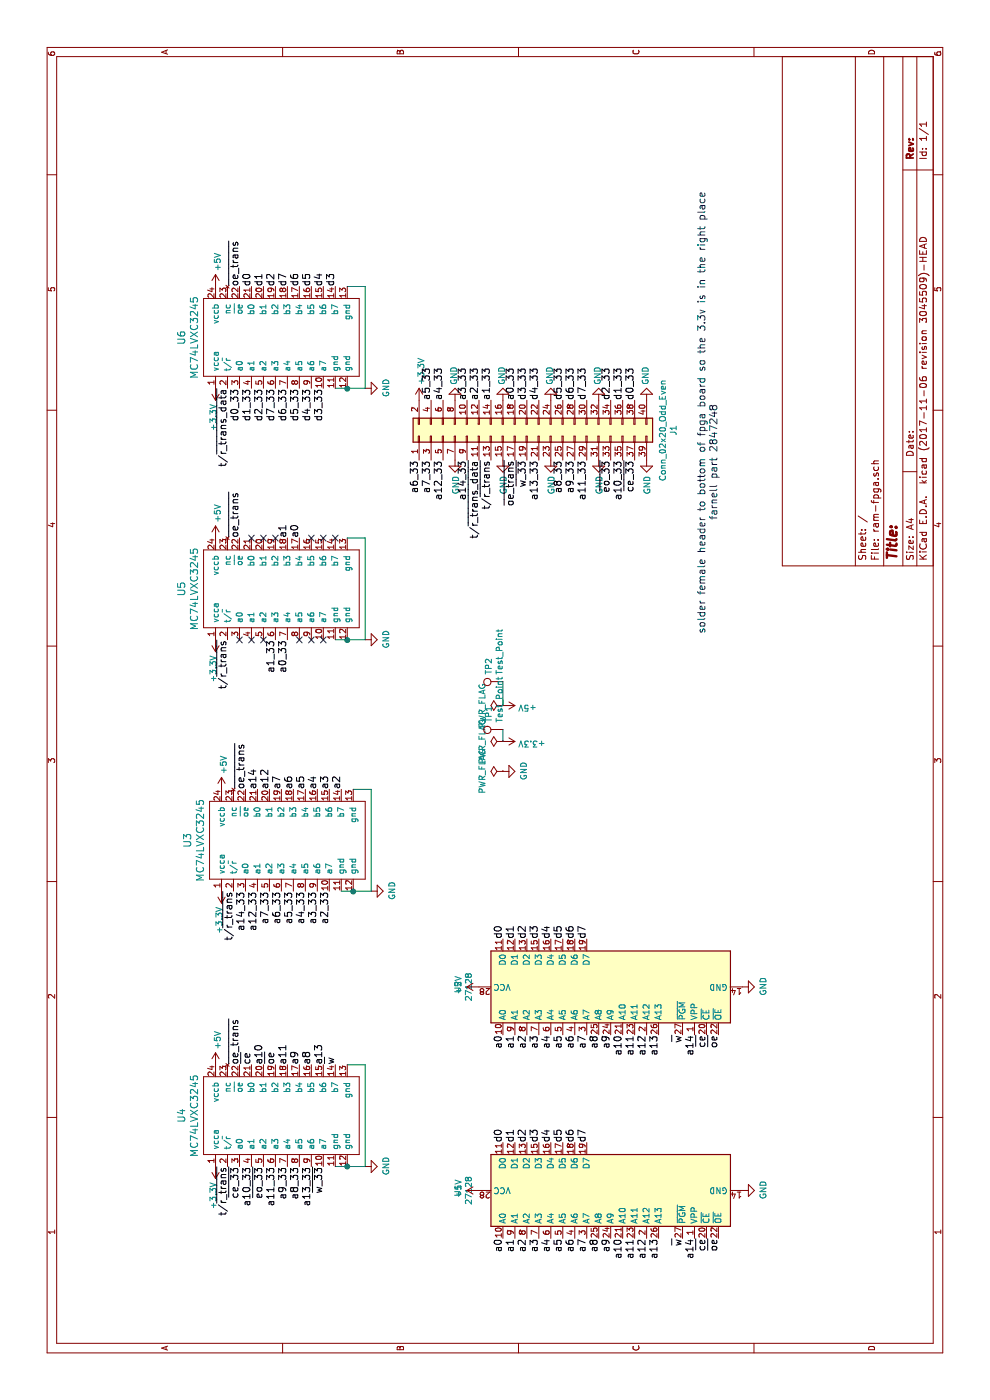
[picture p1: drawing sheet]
EESchema Schematic File Version 3
LIBS:MCU_ST_STM32F0
LIBS:Switch
LIBS:Sensor_Voltage
LIBS:DSP_Microchip_DSPIC33
LIBS:RF_Amplifier
LIBS:FPGA_Microsemi
LIBS:MCU_Microchip_PIC24
LIBS:Relay_SolidState
LIBS:Display_Graphic
LIBS:MCU_ST_STM32F7
LIBS:Oscillator
LIBS:MCU_NXP_S08
LIBS:MCU_NXP_MCore
LIBS:power
LIBS:MCU_Microchip_PIC18
LIBS:MCU_ST_STM32F3
LIBS:RF_Switch
LIBS:RF_ZigBee
LIBS:FPGA_Xilinx_Virtex6
LIBS:Analog_DAC
LIBS:Amplifier_Current
LIBS:Sensor_Current
LIBS:FPGA_Xilinx_Spartan6
LIBS:Analog_ADC
LIBS:Logic_Programmable
LIBS:Timer_RTC
LIBS:Potentiometer_Digital
LIBS:Diode
LIBS:Driver_FET
LIBS:DSP_Motorola
LIBS:Valve
LIBS:Interface_Telecom
LIBS:MCU_Microchip_AVR
LIBS:MCU_NXP_LPC
LIBS:pspice
LIBS:Isolator_Analog
LIBS:Device
LIBS:MCU_Microchip_SAML
LIBS:Sensor_Temperature
LIBS:Interface_CurrentLoop
LIBS:Connector_Generic
LIBS:CPLD_Altera
LIBS:74xx_IEEE
LIBS:Transformer
LIBS:MCU_NXP_HCS12
LIBS:Analog_Switch
LIBS:Interface_CAN_LIN
LIBS:Connector_Generic_Shielded
LIBS:MCU_Microchip_8051
LIBS:Interface_Ethernet
LIBS:MCU_ST_STM8
LIBS:MCU_Microchip_ATmega
LIBS:Audio
LIBS:RF
LIBS:Transistor_FET
LIBS:Amplifier_Instrumentation
LIBS:Amplifier_Video
LIBS:Sensor_Gas
LIBS:Memory_ROM
LIBS:FPGA_Xilinx_Virtex7
LIBS:MCU_ST_STM32L4+
LIBS:Driver_Motor
LIBS:MCU_AnalogDevices
LIBS:FPGA_Xilinx_Kintex7
LIBS:MCU_Microchip_PIC12
LIBS:CPU
LIBS:MCU_NXP_Kinetis
LIBS:Memory_EEPROM
LIBS:Transistor_Array
LIBS:Video
LIBS:MCU_ST_STM32F4
LIBS:Transistor_BJT
LIBS:Regulator_Current
LIBS:MCU_ST_STM32F2
LIBS:Motor
LIBS:Regulator_Switching
LIBS:Connector
LIBS:FPGA_Xilinx
LIBS:CPU_NXP_68000
LIBS:Driver_Relay
LIBS:4xxx_IEEE
LIBS:Power_Protection
LIBS:Sensor_Optical
LIBS:MCU_Microchip_ATtiny
LIBS:Sensor_Motion
LIBS:MCU_ST_STM32H7
LIBS:RF_AM_FM
LIBS:Interface
LIBS:Converter_DCDC
LIBS:MCU_Microchip_SAME
LIBS:Interface_LineDriver
LIBS:Amplifier_Difference
LIBS:Sensor_Proximity
LIBS:Amplifier_Operational
LIBS:MCU_ST_STM32F1
LIBS:Timer_PLL
LIBS:Isolator
LIBS:MCU_ST_STM32L1
LIBS:MCU_Espressif
LIBS:MCU_Intel
LIBS:RF_Bluetooth
LIBS:CPLD_Xilinx
LIBS:MCU_Cypress
LIBS:Converter_ACDC
LIBS:Regulator_Controller
LIBS:Driver_LED
LIBS:FPGA_Xilinx_Artix7
LIBS:Diode_Bridge
LIBS:MCU_NXP_MAC7100
LIBS:Filter
LIBS:Interface_Expansion
LIBS:RF_Mixer
LIBS:Sensor_Audio
LIBS:Interface_UART
LIBS:MCU_ST_STM32L0
LIBS:Analog
LIBS:Sensor_Magnetic
LIBS:Relay
LIBS:Display_Character
LIBS:Comparator
LIBS:Diode_Laser
LIBS:DSP_Freescale
LIBS:Memory_Flash
LIBS:DSP_Texas
LIBS:Memory_EPROM
LIBS:MCU_ST_STM32L4
LIBS:Amplifier_Buffer
LIBS:Timer
LIBS:MCU_Nordic
LIBS:MCU_NXP_ColdFire
LIBS:Regulator_SwitchedCapacitor
LIBS:74xGxx
LIBS:Reference_Current
LIBS:CPU_NXP_6800
LIBS:MCU_Texas_MSP430
LIBS:MCU_Microchip_PIC32
LIBS:RF_GPS
LIBS:MCU_Microchip_PIC16
LIBS:MCU_SiFive
LIBS:Logic_LevelTranslator
LIBS:Driver_Display
LIBS:Interface_Optical
LIBS:MCU_NXP_HC12
LIBS:MCU_SiliconLabs
LIBS:Power_Management
LIBS:Memory_UniqueID
LIBS:4xxx
LIBS:74xx
LIBS:MCU_Texas
LIBS:Amplifier_Audio
LIBS:Memory_Controller
LIBS:GPU
LIBS:Transistor_IGBT
LIBS:MCU_Microchip_PIC10
LIBS:Interface_USB
LIBS:FPGA_Xilinx_Virtex5
LIBS:Jumper
LIBS:CPU_PowerPC
LIBS:Sensor_Humidity
LIBS:Interface_HID
LIBS:MCU_Module
LIBS:Memory_NVRAM
LIBS:Memory_RAM
LIBS:Sensor
LIBS:RF_Module
LIBS:Mechanical
LIBS:MCU_Parallax
LIBS:Graphic
LIBS:RF_WiFi
LIBS:Reference_Voltage
LIBS:Battery_Management
LIBS:RF_RFID
LIBS:Regulator_Linear
LIBS:LED
LIBS:Connector_Generic_MountingPin
LIBS:MCU_NXP_HC11
LIBS:Sensor_Pressure
LIBS:Triac_Thyristor
LIBS:Power_Supervisor
LIBS:Sensor_Touch
LIBS:mc74lvxc3245
LIBS:ram-fpga-cache
EELAYER 26 0
EELAYER END
$Descr A4 11693 8268
encoding utf-8
Sheet 1 1
Title ""
Date ""
Rev ""
Comp ""
Comment1 ""
Comment2 ""
Comment3 ""
Comment4 ""
$EndDescr
$Comp
L 27128 U1
U 1 1
P 1750 5100
F 0 "U1" H 1750 6378 50  0000 C CNN
F 1 "27128" H 1750 6287 50  0000 C CNN
F 2 "Package_DIP:DIP-28_W15.24mm" H 1750 5100 50  0001 C CNN
F 3 "http://eeshop.unl.edu/pdf/27128.pdf" H 1750 5100 50  0001 C CNN
	1    1750 5100
	1    0    0    -1  
$EndComp
$Comp
L 27128 U2
U 1 1
P 3450 5100
F 0 "U2" H 3450 6378 50  0000 C CNN
F 1 "27128" H 3450 6287 50  0000 C CNN
F 2 "Package_DIP:DIP-28_W15.24mm" H 3450 5100 50  0001 C CNN
F 3 "http://eeshop.unl.edu/pdf/27128.pdf" H 3450 5100 50  0001 C CNN
	1    3450 5100
	1    0    0    -1  
$EndComp
$Comp
L Conn_02x20_Odd_Even J1
U 1 1
P 8050 4400
F 0 "J1" H 8100 3175 50  0000 C CNN
F 1 "Conn_02x20_Odd_Even" H 8100 3266 50  0000 C CNN
F 2 "Connector_PinHeader_2.54mm:PinHeader_2x20_P2.54mm_Vertical_SMD" H 8050 4400 50  0001 C CNN
F 3 "~" H 8050 4400 50  0001 C CNN
F 4 "Value" H 8050 4400 60  0001 C CNN "supplier"
F 5 "Value" H 8050 4400 60  0001 C CNN "supplier PN"
F 6 "Value" H 8050 4400 60  0001 C CNN "MOQ"
F 7 "Value" H 8050 4400 60  0001 C CNN "leadtime"
	1    8050 4400
	1    0    0    -1  
$EndComp
Text Label 1350 5100 2    60   ~ 0
a9
Text Label 1350 5200 2    60   ~ 0
a10
Text Label 1350 5300 2    60   ~ 0
a11
Text Label 1350 5400 2    60   ~ 0
a12
Text Label 1350 5500 2    60   ~ 0
a13
Text Label 1350 5700 2    60   ~ 0
~w
Text Label 1350 5800 2    60   ~ 0
a14
Text Label 1350 5900 2    60   ~ 0
~ce
Text Label 1350 6000 2    60   ~ 0
~oe
Text Label 3850 4200 0    60   ~ 0
d0
Text Label 3850 4300 0    60   ~ 0
d1
Text Label 3850 4400 0    60   ~ 0
d2
Text Label 3850 4500 0    60   ~ 0
d3
Text Label 3850 4600 0    60   ~ 0
d4
Text Label 3850 4700 0    60   ~ 0
d5
Text Label 3850 4800 0    60   ~ 0
d6
Text Label 3850 4900 0    60   ~ 0
d7
$Comp
L GND #PWR01
U 1 1
P 1750 6200
F 0 "#PWR01" H 1750 5950 50  0001 C CNN
F 1 "GND" H 1755 6027 50  0000 C CNN
F 2 "" H 1750 6200 50  0001 C CNN
F 3 "" H 1750 6200 50  0001 C CNN
	1    1750 6200
	1    0    0    -1  
$EndComp
$Comp
L GND #PWR02
U 1 1
P 3450 6200
F 0 "#PWR02" H 3450 5950 50  0001 C CNN
F 1 "GND" H 3455 6027 50  0000 C CNN
F 2 "" H 3450 6200 50  0001 C CNN
F 3 "" H 3450 6200 50  0001 C CNN
	1    3450 6200
	1    0    0    -1  
$EndComp
Text Label 3050 4200 2    60   ~ 0
a0
Text Label 3050 4300 2    60   ~ 0
a1
Text Label 3050 4400 2    60   ~ 0
a2
Text Label 3050 4500 2    60   ~ 0
a3
Text Label 3050 4600 2    60   ~ 0
a4
Text Label 3050 4700 2    60   ~ 0
a5
Text Label 3050 4800 2    60   ~ 0
a6
Text Label 3050 4900 2    60   ~ 0
a7
Text Label 3050 5000 2    60   ~ 0
a8
Text Label 3050 5100 2    60   ~ 0
a9
Text Label 3050 5200 2    60   ~ 0
a10
Text Label 3050 5300 2    60   ~ 0
a11
Text Label 3050 5400 2    60   ~ 0
a12
Text Label 3050 5500 2    60   ~ 0
a13
Text Label 3050 5700 2    60   ~ 0
~w
Text Label 3050 5800 2    60   ~ 0
a14
Text Label 3050 5900 2    60   ~ 0
~ce
Text Label 3050 6000 2    60   ~ 0
~oe
Text Label 2150 4200 0    60   ~ 0
d0
Text Label 2150 4300 0    60   ~ 0
d1
Text Label 2150 4400 0    60   ~ 0
d2
Text Label 2150 4500 0    60   ~ 0
d3
Text Label 2150 4600 0    60   ~ 0
d4
Text Label 2150 4700 0    60   ~ 0
d5
Text Label 2150 4800 0    60   ~ 0
d6
Text Label 2150 4900 0    60   ~ 0
d7
$Comp
L +5V #PWR03
U 1 1
P 1750 4000
F 0 "#PWR03" H 1750 3850 50  0001 C CNN
F 1 "+5V" H 1765 4173 50  0000 C CNN
F 2 "" H 1750 4000 50  0001 C CNN
F 3 "" H 1750 4000 50  0001 C CNN
	1    1750 4000
	1    0    0    -1  
$EndComp
$Comp
L +5V #PWR04
U 1 1
P 3450 4000
F 0 "#PWR04" H 3450 3850 50  0001 C CNN
F 1 "+5V" H 3465 4173 50  0000 C CNN
F 2 "" H 3450 4000 50  0001 C CNN
F 3 "" H 3450 4000 50  0001 C CNN
	1    3450 4000
	1    0    0    -1  
$EndComp
$Comp
L MC74LVXC3245 U3
U 1 1
P 4650 2350
F 0 "U3" H 4675 3137 60  0000 C CNN
F 1 "MC74LVXC3245" H 4675 3031 60  0000 C CNN
F 2 "Package_SO:SOIC-24W_7.5x15.4mm_P1.27mm" H 5350 2100 60  0001 C CNN
F 3 "http://www.farnell.com/datasheets/1917345.pdf?_ga=2.48841381.208533312.1536141751-2043240940.1516888894&_gac=1.60878814.1532683767.CjwKCAjwhevaBRApEiwA7aT53zTVIy1Ri4nl7qGoZV30uJtjVZm712YCRH0pjFZDdC8St9fAwf9sMBoCBakQAvD_BwE" H 5350 2100 60  0001 C CNN
F 4 "2630416" H 4650 2350 60  0001 C CNN "farnell #"
F 5 "Value" H 4650 2350 60  0001 C CNN "supplier"
F 6 "Value" H 4650 2350 60  0001 C CNN "supplier PN"
F 7 "Value" H 4650 2350 60  0001 C CNN "MOQ"
F 8 "Value" H 4650 2350 60  0001 C CNN "leadtime"
	1    4650 2350
	1    0    0    -1  
$EndComp
$Comp
L MC74LVXC3245 U4
U 1 1
P 2350 2300
F 0 "U4" H 2375 3087 60  0000 C CNN
F 1 "MC74LVXC3245" H 2375 2981 60  0000 C CNN
F 2 "Package_SO:SOIC-24W_7.5x15.4mm_P1.27mm" H 3050 2050 60  0001 C CNN
F 3 "http://www.farnell.com/datasheets/1917345.pdf?_ga=2.48841381.208533312.1536141751-2043240940.1516888894&_gac=1.60878814.1532683767.CjwKCAjwhevaBRApEiwA7aT53zTVIy1Ri4nl7qGoZV30uJtjVZm712YCRH0pjFZDdC8St9fAwf9sMBoCBakQAvD_BwE" H 3050 2050 60  0001 C CNN
F 4 "2630416" H 2350 2300 60  0001 C CNN "farnell #"
F 5 "Value" H 2350 2300 60  0001 C CNN "supplier"
F 6 "Value" H 2350 2300 60  0001 C CNN "supplier PN"
F 7 "Value" H 2350 2300 60  0001 C CNN "MOQ"
F 8 "Value" H 2350 2300 60  0001 C CNN "leadtime"
	1    2350 2300
	1    0    0    -1  
$EndComp
$Comp
L MC74LVXC3245 U5
U 1 1
P 6750 2300
F 0 "U5" H 6775 3087 60  0000 C CNN
F 1 "MC74LVXC3245" H 6775 2981 60  0000 C CNN
F 2 "Package_SO:SOIC-24W_7.5x15.4mm_P1.27mm" H 7450 2050 60  0001 C CNN
F 3 "http://www.farnell.com/datasheets/1917345.pdf?_ga=2.48841381.208533312.1536141751-2043240940.1516888894&_gac=1.60878814.1532683767.CjwKCAjwhevaBRApEiwA7aT53zTVIy1Ri4nl7qGoZV30uJtjVZm712YCRH0pjFZDdC8St9fAwf9sMBoCBakQAvD_BwE" H 7450 2050 60  0001 C CNN
F 4 "2630416" H 6750 2300 60  0001 C CNN "farnell #"
F 5 "Value" H 6750 2300 60  0001 C CNN "supplier"
F 6 "Value" H 6750 2300 60  0001 C CNN "supplier PN"
F 7 "Value" H 6750 2300 60  0001 C CNN "MOQ"
F 8 "Value" H 6750 2300 60  0001 C CNN "leadtime"
	1    6750 2300
	1    0    0    -1  
$EndComp
$Comp
L +5V #PWR06
U 1 1
P 5100 1850
F 0 "#PWR06" H 5100 1700 50  0001 C CNN
F 1 "+5V" V 5115 1978 50  0000 L CNN
F 2 "" H 5100 1850 50  0001 C CNN
F 3 "" H 5100 1850 50  0001 C CNN
	1    5100 1850
	0    1    1    0   
$EndComp
$Comp
L +3.3V #PWR07
U 1 1
P 4250 1850
F 0 "#PWR07" H 4250 1700 50  0001 C CNN
F 1 "+3.3V" V 4265 1978 50  0000 L CNN
F 2 "" H 4250 1850 50  0001 C CNN
F 3 "" H 4250 1850 50  0001 C CNN
	1    4250 1850
	0    -1   -1   0   
$EndComp
$Comp
L +3.3V #PWR08
U 1 1
P 1950 1800
F 0 "#PWR08" H 1950 1650 50  0001 C CNN
F 1 "+3.3V" V 1965 1928 50  0000 L CNN
F 2 "" H 1950 1800 50  0001 C CNN
F 3 "" H 1950 1800 50  0001 C CNN
	1    1950 1800
	0    -1   -1   0   
$EndComp
$Comp
L +5V #PWR09
U 1 1
P 2800 1800
F 0 "#PWR09" H 2800 1650 50  0001 C CNN
F 1 "+5V" V 2815 1928 50  0000 L CNN
F 2 "" H 2800 1800 50  0001 C CNN
F 3 "" H 2800 1800 50  0001 C CNN
	1    2800 1800
	0    1    1    0   
$EndComp
$Comp
L +5V #PWR010
U 1 1
P 7200 1800
F 0 "#PWR010" H 7200 1650 50  0001 C CNN
F 1 "+5V" V 7215 1928 50  0000 L CNN
F 2 "" H 7200 1800 50  0001 C CNN
F 3 "" H 7200 1800 50  0001 C CNN
	1    7200 1800
	0    1    1    0   
$EndComp
$Comp
L +3.3V #PWR011
U 1 1
P 6350 1800
F 0 "#PWR011" H 6350 1650 50  0001 C CNN
F 1 "+3.3V" V 6365 1928 50  0000 L CNN
F 2 "" H 6350 1800 50  0001 C CNN
F 3 "" H 6350 1800 50  0001 C CNN
	1    6350 1800
	0    -1   -1   0   
$EndComp
Text Label 1350 5000 2    60   ~ 0
a8
Text Label 1350 4900 2    60   ~ 0
a7
Text Label 1350 4800 2    60   ~ 0
a6
Text Label 1350 4700 2    60   ~ 0
a5
Text Label 1350 4600 2    60   ~ 0
a4
Text Label 1350 4500 2    60   ~ 0
a3
Text Label 1350 4400 2    60   ~ 0
a2
Text Label 1350 4300 2    60   ~ 0
a1
Text Label 1350 4200 2    60   ~ 0
a0
Text Label 5100 2350 0    60   ~ 0
a7
Text Label 5100 2450 0    60   ~ 0
a6
Text Label 5100 2550 0    60   ~ 0
a5
Text Label 5100 2650 0    60   ~ 0
a4
Text Label 5100 2750 0    60   ~ 0
a3
Text Label 5100 2850 0    60   ~ 0
a2
Text Label 7200 2400 0    60   ~ 0
a1
Text Label 7200 2500 0    60   ~ 0
a0
Text Label 2800 2500 0    60   ~ 0
a9
Text Label 2800 2200 0    60   ~ 0
a10
Text Label 2800 2400 0    60   ~ 0
a11
Text Label 5100 2250 0    60   ~ 0
a12
Text Label 2800 2700 0    60   ~ 0
a13
Text Label 2800 2600 0    60   ~ 0
a8
Text Label 2800 2800 0    60   ~ 0
~w
Text Label 5100 2150 0    60   ~ 0
a14
Text Label 2800 2100 0    60   ~ 0
~ce
Text Label 2800 2300 0    60   ~ 0
~oe
Text Label 9300 2100 0    60   ~ 0
d0
Text Label 9300 2200 0    60   ~ 0
d1
Text Label 9300 2300 0    60   ~ 0
d2
Text Label 9300 2800 0    60   ~ 0
d3
Text Label 9300 2700 0    60   ~ 0
d4
Text Label 9300 2600 0    60   ~ 0
d5
Text Label 9300 2500 0    60   ~ 0
d6
Text Label 9300 2400 0    60   ~ 0
d7
Text Label 1950 1900 2    60   ~ 0
t/~r_trans
Text Label 7200 2000 0    60   ~ 0
~oe_trans
Text Label 2800 2000 0    60   ~ 0
~oe_trans
Text Label 5100 2050 0    60   ~ 0
~oe_trans
$Comp
L MC74LVXC3245 U6
U 1 1
P 8850 2300
F 0 "U6" H 8875 3087 60  0000 C CNN
F 1 "MC74LVXC3245" H 8875 2981 60  0000 C CNN
F 2 "Package_SO:SOIC-24W_7.5x15.4mm_P1.27mm" H 9550 2050 60  0001 C CNN
F 3 "http://www.farnell.com/datasheets/1917345.pdf?_ga=2.48841381.208533312.1536141751-2043240940.1516888894&_gac=1.60878814.1532683767.CjwKCAjwhevaBRApEiwA7aT53zTVIy1Ri4nl7qGoZV30uJtjVZm712YCRH0pjFZDdC8St9fAwf9sMBoCBakQAvD_BwE" H 9550 2050 60  0001 C CNN
F 4 "2630416" H 8850 2300 60  0001 C CNN "farnell #"
F 5 "Value" H 8850 2300 60  0001 C CNN "supplier"
F 6 "Value" H 8850 2300 60  0001 C CNN "supplier PN"
F 7 "Value" H 8850 2300 60  0001 C CNN "MOQ"
F 8 "Value" H 8850 2300 60  0001 C CNN "leadtime"
	1    8850 2300
	1    0    0    -1  
$EndComp
$Comp
L +3.3V #PWR012
U 1 1
P 8450 1800
F 0 "#PWR012" H 8450 1650 50  0001 C CNN
F 1 "+3.3V" V 8465 1928 50  0000 L CNN
F 2 "" H 8450 1800 50  0001 C CNN
F 3 "" H 8450 1800 50  0001 C CNN
	1    8450 1800
	0    -1   -1   0   
$EndComp
$Comp
L +5V #PWR013
U 1 1
P 9300 1800
F 0 "#PWR013" H 9300 1650 50  0001 C CNN
F 1 "+5V" V 9315 1928 50  0000 L CNN
F 2 "" H 9300 1800 50  0001 C CNN
F 3 "" H 9300 1800 50  0001 C CNN
	1    9300 1800
	0    1    1    0   
$EndComp
Text Label 9300 2000 0    60   ~ 0
~oe_trans
Text Label 4250 1950 2    60   ~ 0
t/~r_trans
Text Label 6350 1900 2    60   ~ 0
t/~r_trans
Text Label 8450 1900 2    60   ~ 0
t/~r_trans_data
$Comp
L GND #PWR014
U 1 1
P 8450 3050
F 0 "#PWR014" H 8450 2800 50  0001 C CNN
F 1 "GND" H 8455 2877 50  0000 C CNN
F 2 "" H 8450 3050 50  0001 C CNN
F 3 "" H 8450 3050 50  0001 C CNN
	1    8450 3050
	1    0    0    -1  
$EndComp
$Comp
L GND #PWR015
U 1 1
P 6350 3050
F 0 "#PWR015" H 6350 2800 50  0001 C CNN
F 1 "GND" H 6355 2877 50  0000 C CNN
F 2 "" H 6350 3050 50  0001 C CNN
F 3 "" H 6350 3050 50  0001 C CNN
	1    6350 3050
	1    0    0    -1  
$EndComp
$Comp
L GND #PWR016
U 1 1
P 4250 3100
F 0 "#PWR016" H 4250 2850 50  0001 C CNN
F 1 "GND" H 4255 2927 50  0000 C CNN
F 2 "" H 4250 3100 50  0001 C CNN
F 3 "" H 4250 3100 50  0001 C CNN
	1    4250 3100
	1    0    0    -1  
$EndComp
$Comp
L GND #PWR017
U 1 1
P 1950 3050
F 0 "#PWR017" H 1950 2800 50  0001 C CNN
F 1 "GND" H 1955 2877 50  0000 C CNN
F 2 "" H 1950 3050 50  0001 C CNN
F 3 "" H 1950 3050 50  0001 C CNN
	1    1950 3050
	1    0    0    -1  
$EndComp
NoConn ~ 6350 2700
NoConn ~ 6350 2600
NoConn ~ 6350 2500
NoConn ~ 7200 2600
NoConn ~ 7200 2700
NoConn ~ 7200 2800
$Comp
L GND #PWR05
U 1 1
P 8350 5400
F 0 "#PWR05" H 8350 5150 50  0001 C CNN
F 1 "GND" V 8355 5272 50  0000 R CNN
F 2 "" H 8350 5400 50  0001 C CNN
F 3 "" H 8350 5400 50  0001 C CNN
	1    8350 5400
	0    -1   -1   0   
$EndComp
$Comp
L GND #PWR018
U 1 1
P 8350 5000
F 0 "#PWR018" H 8350 4750 50  0001 C CNN
F 1 "GND" V 8355 4872 50  0000 R CNN
F 2 "" H 8350 5000 50  0001 C CNN
F 3 "" H 8350 5000 50  0001 C CNN
	1    8350 5000
	0    -1   -1   0   
$EndComp
$Comp
L GND #PWR019
U 1 1
P 8350 4600
F 0 "#PWR019" H 8350 4350 50  0001 C CNN
F 1 "GND" V 8355 4472 50  0000 R CNN
F 2 "" H 8350 4600 50  0001 C CNN
F 3 "" H 8350 4600 50  0001 C CNN
	1    8350 4600
	0    -1   -1   0   
$EndComp
$Comp
L GND #PWR020
U 1 1
P 8350 4200
F 0 "#PWR020" H 8350 3950 50  0001 C CNN
F 1 "GND" V 8355 4072 50  0000 R CNN
F 2 "" H 8350 4200 50  0001 C CNN
F 3 "" H 8350 4200 50  0001 C CNN
	1    8350 4200
	0    -1   -1   0   
$EndComp
$Comp
L GND #PWR021
U 1 1
P 8350 3800
F 0 "#PWR021" H 8350 3550 50  0001 C CNN
F 1 "GND" V 8355 3672 50  0000 R CNN
F 2 "" H 8350 3800 50  0001 C CNN
F 3 "" H 8350 3800 50  0001 C CNN
	1    8350 3800
	0    -1   -1   0   
$EndComp
$Comp
L +3.3V #PWR022
U 1 1
P 8350 3500
F 0 "#PWR022" H 8350 3350 50  0001 C CNN
F 1 "+3.3V" V 8365 3628 50  0000 L CNN
F 2 "" H 8350 3500 50  0001 C CNN
F 3 "" H 8350 3500 50  0001 C CNN
	1    8350 3500
	0    1    1    0   
$EndComp
$Comp
L GND #PWR023
U 1 1
P 7850 3800
F 0 "#PWR023" H 7850 3550 50  0001 C CNN
F 1 "GND" V 7855 3672 50  0000 R CNN
F 2 "" H 7850 3800 50  0001 C CNN
F 3 "" H 7850 3800 50  0001 C CNN
	1    7850 3800
	0    1    1    0   
$EndComp
$Comp
L GND #PWR024
U 1 1
P 7850 4200
F 0 "#PWR024" H 7850 3950 50  0001 C CNN
F 1 "GND" V 7855 4072 50  0000 R CNN
F 2 "" H 7850 4200 50  0001 C CNN
F 3 "" H 7850 4200 50  0001 C CNN
	1    7850 4200
	0    1    1    0   
$EndComp
$Comp
L GND #PWR025
U 1 1
P 7850 4600
F 0 "#PWR025" H 7850 4350 50  0001 C CNN
F 1 "GND" V 7855 4472 50  0000 R CNN
F 2 "" H 7850 4600 50  0001 C CNN
F 3 "" H 7850 4600 50  0001 C CNN
	1    7850 4600
	0    1    1    0   
$EndComp
$Comp
L GND #PWR026
U 1 1
P 7850 5000
F 0 "#PWR026" H 7850 4750 50  0001 C CNN
F 1 "GND" V 7855 4872 50  0000 R CNN
F 2 "" H 7850 5000 50  0001 C CNN
F 3 "" H 7850 5000 50  0001 C CNN
	1    7850 5000
	0    1    1    0   
$EndComp
$Comp
L GND #PWR027
U 1 1
P 7850 5400
F 0 "#PWR027" H 7850 5150 50  0001 C CNN
F 1 "GND" V 7855 5272 50  0000 R CNN
F 2 "" H 7850 5400 50  0001 C CNN
F 3 "" H 7850 5400 50  0001 C CNN
	1    7850 5400
	0    1    1    0   
$EndComp
Text Label 4250 2050 2    60   ~ 0
a14_33
Text Label 4250 2150 2    60   ~ 0
a12_33
Text Label 4250 2250 2    60   ~ 0
a7_33
Text Label 4250 2350 2    60   ~ 0
a6_33
Text Label 4250 2450 2    60   ~ 0
a5_33
Text Label 4250 2550 2    60   ~ 0
a4_33
Text Label 4250 2750 2    60   ~ 0
a2_33
Text Label 4250 2650 2    60   ~ 0
a3_33
Text Label 7850 3900 2    60   ~ 0
a14_33
Text Label 7850 3700 2    60   ~ 0
a12_33
Text Label 7850 3600 2    60   ~ 0
a7_33
Text Label 7850 3500 2    60   ~ 0
a6_33
Text Label 8350 3600 0    60   ~ 0
a5_33
Text Label 8350 3700 0    60   ~ 0
a4_33
Text Label 8350 4000 0    60   ~ 0
a2_33
Text Label 8350 3900 0    60   ~ 0
a3_33
Text Label 8450 2200 2    60   ~ 0
d2_33
Text Label 8450 2100 2    60   ~ 0
d1_33
Text Label 8450 2000 2    60   ~ 0
d0_33
Text Label 6350 2300 2    60   ~ 0
a1_33
Text Label 8350 5100 0    60   ~ 0
d2_33
Text Label 8350 5200 0    60   ~ 0
d1_33
Text Label 8350 5300 0    60   ~ 0
d0_33
Text Label 8350 4100 0    60   ~ 0
a1_33
Text Label 8450 2700 2    60   ~ 0
d3_33
Text Label 8450 2600 2    60   ~ 0
d4_33
Text Label 8450 2500 2    60   ~ 0
d5_33
Text Label 8450 2400 2    60   ~ 0
d6_33
Text Label 8450 2300 2    60   ~ 0
d7_33
Text Label 8350 4400 0    60   ~ 0
d3_33
Text Label 8350 4500 0    60   ~ 0
d4_33
Text Label 8350 4700 0    60   ~ 0
d5_33
Text Label 8350 4800 0    60   ~ 0
d6_33
Text Label 8350 4900 0    60   ~ 0
d7_33
Text Label 1950 2700 2    60   ~ 0
~w_33
Text Label 1950 2600 2    60   ~ 0
a13_33
Text Label 1950 2500 2    60   ~ 0
a8_33
Text Label 1950 2400 2    60   ~ 0
a9_33
Text Label 1950 2300 2    60   ~ 0
a11_33
Text Label 1950 2200 2    60   ~ 0
~eo_33
Text Label 1950 2100 2    60   ~ 0
a10_33
Text Label 1950 2000 2    60   ~ 0
~ce_33
Text Label 7850 4400 2    60   ~ 0
~w_33
Text Label 7850 4500 2    60   ~ 0
a13_33
Text Label 7850 4700 2    60   ~ 0
a8_33
Text Label 7850 4800 2    60   ~ 0
a9_33
Text Label 7850 4900 2    60   ~ 0
a11_33
Text Label 7850 5100 2    60   ~ 0
~eo_33
Text Label 7850 5200 2    60   ~ 0
a10_33
Text Label 7850 5300 2    60   ~ 0
~ce_33
Text Label 7850 4300 2    60   ~ 0
~oe_trans
Text Label 7850 4100 2    60   ~ 0
t/~r_trans
Text Label 6350 2400 2    60   ~ 0
a0_33
Text Label 8350 4300 0    60   ~ 0
a0_33
NoConn ~ 6350 2000
NoConn ~ 6350 2100
NoConn ~ 6350 2200
NoConn ~ 7200 2300
NoConn ~ 7200 2200
NoConn ~ 7200 2100
$Comp
L GND #PWR028
U 1 1
P 5250 4200
F 0 "#PWR028" H 5250 3950 50  0001 C CNN
F 1 "GND" H 5255 4027 50  0000 C CNN
F 2 "" H 5250 4200 50  0001 C CNN
F 3 "" H 5250 4200 50  0001 C CNN
	1    5250 4200
	1    0    0    -1  
$EndComp
$Comp
L PWR_FLAG #FLG01
U 1 1
P 5250 4200
F 0 "#FLG01" H 5250 4275 50  0001 C CNN
F 1 "PWR_FLAG" H 5250 4374 50  0000 C CNN
F 2 "" H 5250 4200 50  0001 C CNN
F 3 "~" H 5250 4200 50  0001 C CNN
	1    5250 4200
	1    0    0    -1  
$EndComp
$Comp
L PWR_FLAG #FLG02
U 1 1
P 5500 4200
F 0 "#FLG02" H 5500 4275 50  0001 C CNN
F 1 "PWR_FLAG" H 5500 4374 50  0000 C CNN
F 2 "" H 5500 4200 50  0001 C CNN
F 3 "~" H 5500 4200 50  0001 C CNN
	1    5500 4200
	1    0    0    -1  
$EndComp
$Comp
L +3.3V #PWR029
U 1 1
P 5500 4200
F 0 "#PWR029" H 5500 4050 50  0001 C CNN
F 1 "+3.3V" V 5515 4328 50  0000 L CNN
F 2 "" H 5500 4200 50  0001 C CNN
F 3 "" H 5500 4200 50  0001 C CNN
	1    5500 4200
	-1   0    0    1   
$EndComp
$Comp
L PWR_FLAG #FLG03
U 1 1
P 5800 4200
F 0 "#FLG03" H 5800 4275 50  0001 C CNN
F 1 "PWR_FLAG" H 5800 4374 50  0000 C CNN
F 2 "" H 5800 4200 50  0001 C CNN
F 3 "~" H 5800 4200 50  0001 C CNN
	1    5800 4200
	1    0    0    -1  
$EndComp
$Comp
L +5V #PWR030
U 1 1
P 5800 4200
F 0 "#PWR030" H 5800 4050 50  0001 C CNN
F 1 "+5V" V 5815 4328 50  0000 L CNN
F 2 "" H 5800 4200 50  0001 C CNN
F 3 "" H 5800 4200 50  0001 C CNN
	1    5800 4200
	-1   0    0    1   
$EndComp
$Comp
L Test_Point TP2
U 1 1
P 6000 4200
F 0 "TP2" H 6058 4320 50  0000 L CNN
F 1 "Test_Point" H 6058 4229 50  0000 L CNN
F 2 "Connector_Pin:Pin_D0.7mm_L6.5mm_W1.8mm_FlatFork" H 6200 4200 50  0001 C CNN
F 3 "~" H 6200 4200 50  0001 C CNN
	1    6000 4200
	1    0    0    -1  
$EndComp
$Comp
L Test_Point TP1
U 1 1
P 5600 4200
F 0 "TP1" H 5658 4320 50  0000 L CNN
F 1 "Test_Point" H 5658 4229 50  0000 L CNN
F 2 "Connector_Pin:Pin_D0.7mm_L6.5mm_W1.8mm_FlatFork" H 5800 4200 50  0001 C CNN
F 3 "~" H 5800 4200 50  0001 C CNN
	1    5600 4200
	1    0    0    -1  
$EndComp
Text Label 7850 4000 2    60   ~ 0
t/~r_trans_data
Text Notes 6400 5900 0    60   ~ 0
solder female header to bottom of fpga board so the 3.3v is in the right place
Text Notes 7350 6000 0    60   ~ 0
farnell part 2847248
Wire Wire Line
	8450 2800 8450 3050
Connection ~ 8450 2900
Wire Wire Line
	9300 2900 9300 3050
Wire Wire Line
	9300 3050 8450 3050
Wire Wire Line
	6350 2800 6350 3050
Wire Wire Line
	7200 2900 7200 3050
Wire Wire Line
	7200 3050 6350 3050
Wire Wire Line
	4250 2850 4250 3100
Wire Wire Line
	5100 2950 5100 3100
Wire Wire Line
	5100 3100 4250 3100
Wire Wire Line
	1950 2800 1950 3050
Wire Wire Line
	2800 2900 2800 3050
Wire Wire Line
	2800 3050 1950 3050
Connection ~ 4250 2950
Connection ~ 6350 2900
Connection ~ 1950 2900
Wire Wire Line
	5600 4200 5500 4200
Wire Wire Line
	6000 4200 5800 4200
$EndSCHEMATC
